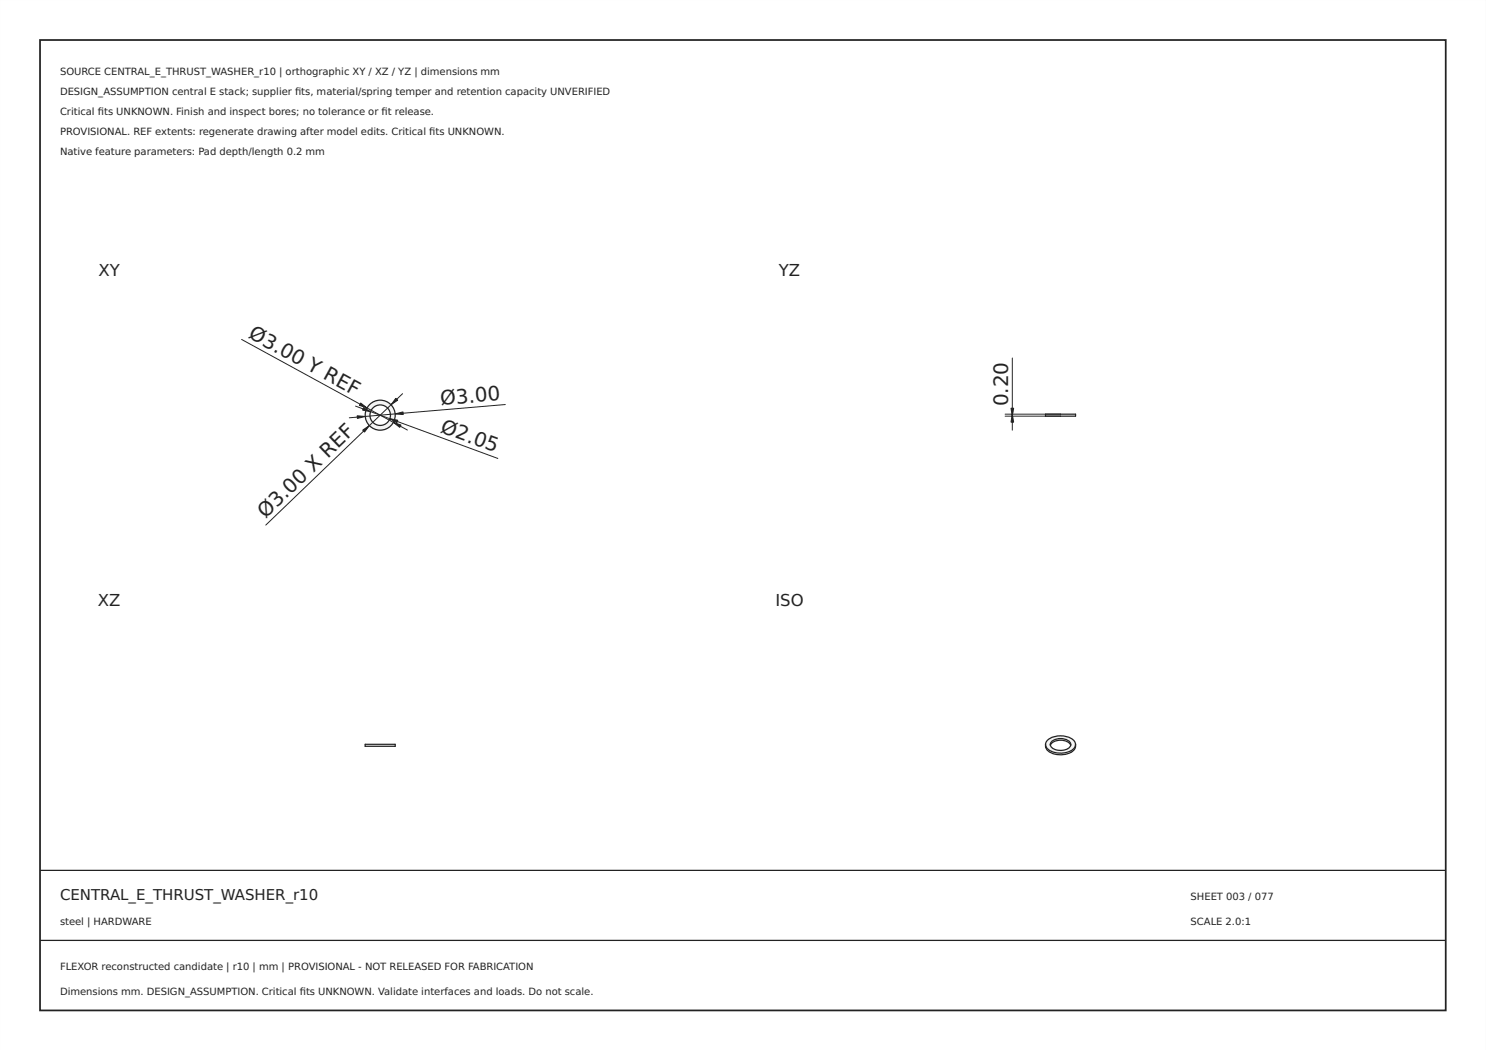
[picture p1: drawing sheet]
<svg xmlns="http://www.w3.org/2000/svg" width="297mm" height="210mm" viewBox="0 0 297 210" stroke-linecap="round" stroke-linejoin="round" font-family="sans-serif">
<path d="M0 0h297v210h-297zM0 0v210h297v-210z" fill="#000"/>
<path d="M8 8h281v194h-281z" fill="none" stroke="#222" stroke-width=".35"/>
<path d="M8 174h281zM8 188h281z" fill="#000" stroke="#222" stroke-width=".25"/>
<path d="M73 83a3 3 0 0 1 6 0 3 3 0 0 1-6 0zM73.9 83a2.05 2.05 0 0 1 4.1 0 2.05 2.05 0 0 1-4.1 0z" fill-rule="evenodd" fill="#f1f3f5"/>
<g fill="none" stroke="#212529" stroke-width=".25">
<circle cx="76" cy="83" r="3"/>
<circle cx="76" cy="83" r="2.05"/>
</g>
<path d="M48.3 67.9l33.1 18.1M80.5 78.7l-27.4 26.3M71.1 81.2l28.4 10.4M101 80.9l-31.2 2.6" fill="none" stroke="#212529" stroke-width=".2"/>
<g fill="#212529" stroke="#212529" stroke-width=".2">
<path d="M72.5 86l1.3-.9-.9 1.3z"/>
<path d="M79.1 79.6l.4 .4-1.3 .9z"/>
<path d="M72.1 80.6l1.3 1-1.6-.6z"/>
<path d="M78.6 84.4l1.6 .6-.3 .4z"/>
<path d="M79 82.7l1.6-.4v.6z"/>
<path d="M71.4 83.1l1.6 .2-1.6 .4z"/>
<path d="M77.9 83.7l1.6 .3-.2 .5z"/>
<path d="M72.7 81.5l1.4 .8-1.6-.3z"/>
</g>
<path d="M73 148.8h6v.4h-6z" fill-rule="evenodd" fill="#f1f3f5"/>
<path d="M209 82.8h6v.4h-6zM73 148.8h6v.4h-6z" fill="none" stroke="#212529" stroke-width=".25"/>
<path d="M202.4 71.6v14.4M200.9 82.8h11.1M200.9 83.2h11.1" fill="none" stroke="#212529" stroke-width=".2"/>
<g fill="#212529" stroke="#212529" stroke-width=".2">
<path d="M202.4 82.8l.2 1.6h-.5z"/>
<path d="M202.1 81.6h.5l-.2 1.6z"/>
</g>
<g fill="#f1f3f5">
<path d="M209.3 148.1a4.2 4.2 0 0 1 5.4 0 1.26 1.26 0 0 1-.6 2 4.3 4.3 0 0 1-4.9-.6 1.09 1.09 0 0 1 .1-1.4zM210.2 148.2a.95 .95 0 0 0-.2 1.1 .95 .95 0 0 0 .9 .5 2.35 2.35 0 0 0 3.1-.9 1.39 1.39 0 0 0-1.5-1.2 2.93 2.93 0 0 0-2.3 .5z" fill-rule="evenodd"/>
<path d="M210.2 148.2a2.8 2.8 0 0 1 3.8 .3v.5a2.53 2.53 0 0 0-4 0v-.5z" fill-rule="evenodd"/>
</g>
<path d="M209 148.8a1.83 1.83 0 0 0 1.8 2 4 4 0 0 0 4-1l.2-1M209 148.8a2.65 2.65 0 0 0 3 1.8 2.64 2.64 0 0 0 3-1.8M209 148.8a2.29 2.29 0 0 1 2.3-1.7 3.6 3.6 0 0 1 3.6 1.3l.1 .4M210 149a2.53 2.53 0 0 1 4 0M210.2 148.2a2.8 2.8 0 0 1 3.8 .3 1.19 1.19 0 0 1-1.4 1.5 2.12 2.12 0 0 1-2.7-1.2z" fill="none" stroke="#212529" stroke-width=".25"/>
<g font-size="4" fill="#212529">
<text x="49.5" y="67.4" transform="rotate(29 49.5 67.4)">Ø3.00 Y REF</text>
<text x="88.1" y="81" transform="rotate(-5 88.1 81)">Ø3.00</text>
<text x="201.5" y="81.2" transform="rotate(-90 201.5 81.2)">0.20</text>
<text x="87.8" y="86.3" transform="rotate(20 87.8 86.3)">Ø2.05</text>
<text x="53.1" y="103.7" transform="rotate(-44 53.1 103.7)">Ø3.00 X REF</text>
</g>
<g font-size="3.3" fill="#212529">
<text x="19.7" y="55.1">XY</text>
<text x="155.7" y="55.1">YZ</text>
<text x="19.6" y="121.1">XZ</text>
<text x="155" y="121.1">ISO</text>
</g>
<text font-size="3" fill="#222" x="12" y="180">CENTRAL_E_THRUST_WASHER_r10</text>
<g font-size="2" fill="#222">
<text x="12" y="15">SOURCE CENTRAL_E_THRUST_WASHER_r10 | orthographic XY / XZ / YZ | dimensions mm</text>
<text x="12" y="19">DESIGN_ASSUMPTION central E stack; supplier fts, material/spring temper and retention capacity UNVERIFIED</text>
<text x="12" y="23">Critical fts UNKNOWN. Finish and inspect bores; no tolerance or ft release.</text>
<text x="19.6" y="23">i</text>
<text x="59" y="19">i</text>
<text x="76.3" y="23">i</text>
<text x="12" y="27">PROVISIONAL. REF extents: regenerate drawing after model edits. Critical fts UNKNOWN.</text>
<text x="85.8" y="27">i</text>
<text x="12" y="31">Native feature parameters: Pad depth/length 0.2 mm</text>
<text x="238" y="180">SHEET 003 / 077</text>
<text x="12" y="185">steel | HARDWARE</text>
<text x="238" y="185">SCALE 2.0:1</text>
<text x="12" y="194">FLEXOR reconstructed candidate | r10 | mm | PROVISIONAL - NOT RELEASED FOR FABRICATION</text>
<text x="12" y="199">Dimensions mm. DESIGN_ASSUMPTION. Critical fts UNKNOWN. Validate interfaces and loads. Do not scale.</text>
<text x="59.9" y="199">i</text>
</g>
</svg>
